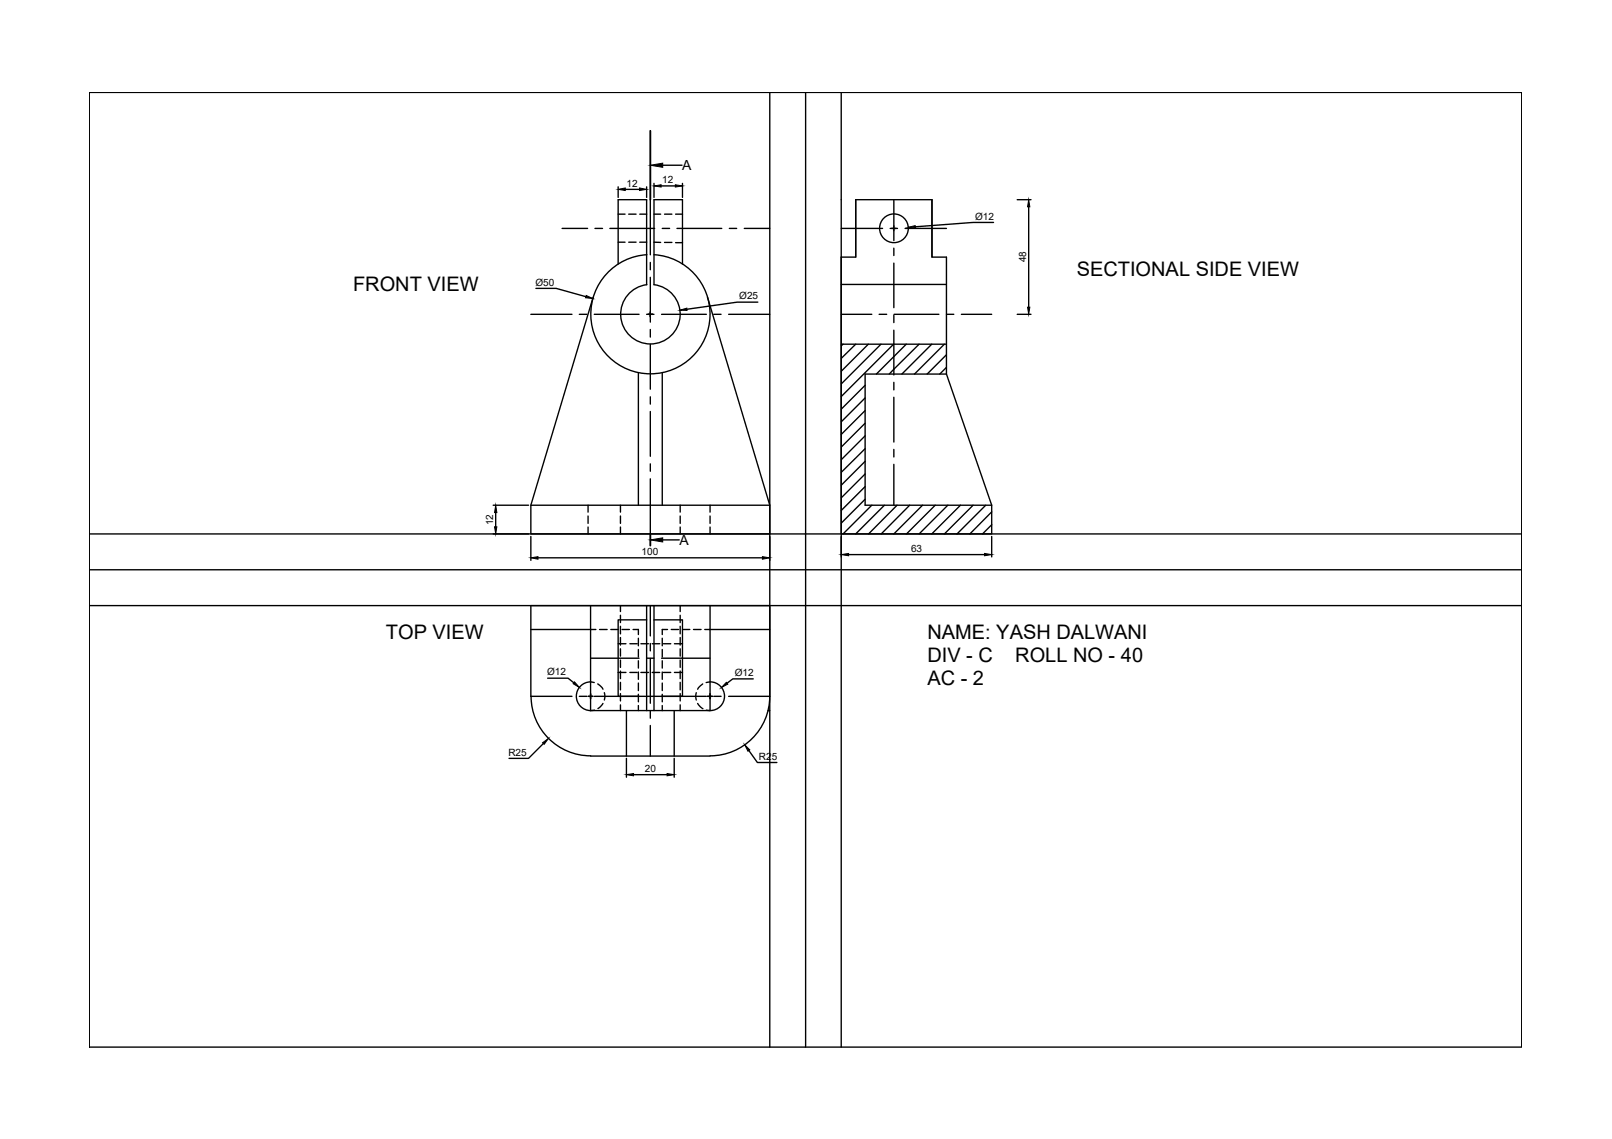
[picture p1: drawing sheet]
<svg xmlns="http://www.w3.org/2000/svg" width="297mm" height="210mm" viewBox="0 0 297 210" stroke-linecap="round" stroke-linejoin="round" font-family="sans-serif">
<!-- layer: 0 -->
<g fill="none" stroke="#000" stroke-width=".25">
<path d="M16.5 17h263.9v176h-263.9zM148.4 17v176M122.1 30.5h3.6M109.3 54.8l-11.5 38.3M113.9 48.7v-11.9h5.3v15.7a5.5 5.5 0 0 0-4 8.3 5.5 5.5 0 0 0 9.3 0 5.5 5.5 0 0 0-4-8.3v-15.7h5.3v11.9M119.2 46.9a11 11 0 0 0-8.7 16.7 11 11 0 0 0 18.8 0 11 11 0 0 0-8.8-16.7M130.4 54.8l11.4 38.3M155 52.4h19.4M117.6 68.7v24.4M122 68.7v24.4M155 63.4h19.4M174.4 68.9v-21.5h-2.7v-10.6h-14v10.6h-2.7v51h27.7v-5.3h-23.3v-24.2h15l8.3 24.2"/>
<path d="M97.8 93.1h44v5.3h-44zM122.1 99.5h3.1M16.5 105h263.9M97.8 116h11M108.8 111.6v19.4h22v-19.4M119.2 114.2h-5.3v14.1h5.3M119.2 111.6v19.4M120.5 114.2h5.3v14.1h-5.3M120.5 111.6v19.4M130.8 116h11M97.8 128.3v-16.7h44v16.7M97.9 128.3a11 11 0 0 0 10.9 11"/>
<path d="M108.8 139.3h22M108.8 125.7a2.65 2.65 0 0 0-2.6 2.6 2.65 2.65 0 0 0 2.6 2.7M115.4 131v8.3M124.2 131v8.3M130.9 125.7a2.65 2.65 0 0 1 2.6 2.6 2.65 2.65 0 0 1-2.6 2.7M141.5 131h.3M141.8 128.3a11 11 0 0 1-10.9 11"/>
<circle cx="164.7" cy="42.1" r="2.65"/>
</g>
<!-- layer: Construction -->
<path d="M141.8 17v176M155 17v176M16.5 98.4h263.9M16.5 111.6h263.9" fill="none" stroke="#000" stroke-width=".25"/>
<!-- layer: Hidden -->
<g fill="none" stroke="#000" stroke-width=".25">
<path d="M113.9 39.5h1.3M115.9 39.5h1.3M117.9 39.5h1.3M120.5 39.5h1.2M122.5 39.5h1.3M124.5 39.5h1.3M113.9 44.6h1.3M115.9 44.6h1.3M117.9 44.6h1.3M120.5 44.6l1.2 .1M122.5 44.7h1.3M124.5 44.7h1.3"/>
<path d="M155.3 63.4l-.3 .3M157.7 63.4l-2.7 2.7M159.4 71l-4.4 4.4M159.4 73.3l-4.4 4.4M159.4 75.7l-4.4 4.4M159.4 78l-4.4 4.4M160 63.4l-5 5M162.3 63.4l-7.3 7.4M164.7 63.4l-9.7 9.7M167 63.4l-5.5 5.5M169.4 63.4l-5.5 5.5M171.7 63.4l-5.5 5.5"/>
<path d="M174 63.4l-5.5 5.5M174.4 65.4l-3.6 3.5M174.4 67.7l-1.2 1.2M108.4 93.1v1.3M108.4 95.1v1.3M108.4 97.1v1.3M114.3 93.1v1.3M114.3 95.1v1.3M114.3 97.1v1.3M125.3 93.1v1.3M125.3 95.1v1.3M125.3 97.1v1.3"/>
<path d="M130.8 93.1v1.3M130.8 95.1v1.3M130.8 97.1v1.3M159.4 80.3l-4.4 4.4M159.4 82.7l-4.4 4.4M159.4 85l-4.4 4.4M159.4 87.3l-4.4 4.5M159.4 89.7l-4.4 4.4M159.4 92l-4.4 4.4M160.6 93.1l-5.3 5.3M163 93.1l-5.3 5.3M165.3 93.1l-5.3 5.3"/>
<path d="M167.6 93.1l-5.2 5.3M170 93.1l-5.3 5.3M172.3 93.1l-5.3 5.3M174.7 93.1l-5.3 5.3M177 93.1l-5.3 5.3M179.3 93.1l-5.3 5.3M181.6 93.1l-5.3 5.3M182.7 94.3l-4 4.1M182.7 96.7l-1.7 1.7M108.8 116h1M110.5 116h1.4M112.6 116h1.3"/>
<path d="M113.9 118.6h1.4M114.3 111.6v1.1M114.3 113.4v1.3M114.3 115.4v1.4M114.3 117.5v1.4M114.3 119.6v1.3M114.6 116h1.4M116.1 118.6h1.3M116.7 116h.9v.9M117.6 117.6v1.4M117.6 119.7v1.4M118.1 118.6h1.4"/>
<path d="M120.2 118.6h1.4M122 117.6v1.4M122 119.7v1.4M122.2 118.6h1.4M123 116h-1v.9M123.7 116h1.3M124.3 118.6h1.5M125.3 111.6v1.1M125.3 113.4v1.3M125.3 115.4v1.4M125.3 117.5v1.4M125.3 119.6v1.3"/>
<path d="M125.8 116h1.3M127.8 116h1.4M129.9 116h.9M108.8 125.7l.7 .1M109.5 130.9l-.7 .1M110.1 126l1 1M111.1 129.6l-.9 1M111.4 127.6v1.4M113.9 123.9h1.4M114.3 121.6v1.4M114.3 123.7v1.4M114.3 125.7v1.4"/>
<path d="M114.3 127.8v1.4M114.3 129.9v1.1M116.1 123.9h1.3M117.6 121.8v1.3M117.6 123.8v1.4M117.6 125.9v1.4M117.6 127.9v1.4M117.6 130v1M118.1 123.9h1.4M120.2 123.9h1.4M122 121.8v1.3M122 123.8v1.4"/>
<path d="M122 125.9v1.4M122 127.9v1.4M122 130v1M122.2 123.9h1.4M124.3 123.9h1.5M125.3 121.6v1.4M125.3 123.7v1.4M125.3 125.7v1.4M125.3 127.8v1.4M125.3 129.9v1.1M128.3 127.6v1.4M128.6 129.6l.9 1"/>
<path d="M129.5 126l-.9 1M130.2 130.9l.6 .1M130.8 125.7l-.7 .1"/>
</g>
<!-- layer: Centre Line -->
<g fill="none" stroke="#000" stroke-width=".25">
<path d="M119.8 36.8v10.2M157.7 36.8v10.6M164.7 36.8v7.5M171.7 36.8v10.6M97.8 57.9h7.6M103.6 42.1h4.7M106.8 57.9h1.3M109.5 57.9h8.3M109.6 42.1h1.4M112.4 42.1h8.2M119.2 57.9h1.3M119.8 48.4v1.3"/>
<path d="M119.8 51.1v8.3M121.9 57.9h8.3M122 42.1h1.4M124.7 42.1h8.3M131.5 57.9h1.4M134.3 57.9h7.5M134.4 42.1h1.3M137.1 42.1h4.7M155 42.1h7.6M155 57.9h5.6M162 57.9h1.4M164 42.1h1.4"/>
<path d="M164.7 45.7v1.4M164.7 48.5v8.2M164.7 58.1v1.4M164.7 57.9h8.3M166.8 42.1h7.6M174.4 57.9h1.4M177.2 57.9h5.5M119.8 60.7v1.4M119.8 63.5v8.2M119.8 73.1v1.4M119.8 75.8v8.3M164.7 60.8v8.3"/>
<path d="M164.7 70.5v1.4M164.7 73.2v8.3M119.8 85.5v1.3M119.8 88.2v10.2M164.7 82.8v1.4M164.7 85.6v7.5M119.8 111.6v5.6M119.8 118.6v1.3M97.8 128.3h7.6M106.8 128.3h1.3M108.8 121.3h9M109.5 128.3h8.3"/>
<path d="M119.2 121.3h1.3M119.2 128.3h1.3M119.8 121.3v8.3M119.8 131v1.3M119.8 133.7v5.6M121.9 121.3h8.9M121.9 128.3h8.3M131.5 128.3h1.4M134.3 128.3h7.5"/>
</g>
<!-- layer: Dimension -->
<g fill="none" stroke="#000" stroke-width=".25">
<path d="M113.9 34.4v2M115.2 34.9h2.6M119.2 34.4v2M120.5 33.8v2.6M121.8 34.3h2.6M125.8 33.8v2.6M187.4 36.8h2.6M189.6 38.1v18.5M98.7 53.1h3.8l5.4 1.6M119.4 57.9h.9M119.8 57.5v.8M139.6 55.7h-3.8l-9.2 1.3"/>
<path d="M164.3 42.1h.8M164.7 41.6v.9M183.1 41h-3.8l-10.7 .8M187.4 57.9h2.6M90.9 98.4h6.5M90.9 93.1h6.5M91.3 94.5v2.6M97.8 98.9v4.4M141.8 98.9v4.4M155 98.9v3.7M182.7 98.9v3.7M99.1 102.8h41.4"/>
<path d="M156.4 102.2h25M100.1 137l-2.7 2.8h-3.6M100.9 125h3.8l1 .8M108.4 128.3h.8M108.8 127.9v.8M115.4 139.8v3.4M124.2 139.8v3.4M130.4 128.3h.9M130.8 127.9v.8M138 138.3l1.6 2.2h3.6M138.8 125.1h-3.8l-1 .8M116.7 142.8h6.2"/>
</g>
<g fill="#000" stroke="#000" stroke-width=".18">
<path d="M113.9 34.9l1.3-.3v.5zM117.8 34.6l1.4 .3-1.4 .2zM120.5 34.3l1.3-.2v.4zM124.4 34.1l1.4 .2-1.4 .2zM189.6 36.8l.2 1.3h-.5zM108 54.5l1.2 .5-1.3-.1zM125.3 57.2l1.3-.4v.4zM167.3 41.9l1.3-.3 .1 .4zM189.3 56.6h.5l-.2 1.3zM91.1 97.1h.5l-.3 1.3zM91.3 93.1l.3 1.4h-.5zM97.8 102.8l1.3-.2v.5z"/>
<path d="M140.5 102.6l1.3 .2-1.3 .3zM155 102.2l1.4-.2v.4zM181.4 102l1.3 .2-1.3 .2zM100 136.9l1-.8-.7 1.1zM105.9 125.7l.9 1-1.2-.7zM133.8 125.7l.3 .4-1.2 .6zM137.2 137.3l1 .9-.4 .2zM115.4 142.8l1.3-.2v.4zM122.9 142.6l1.3 .2-1.3 .2z"/>
</g>
<!-- layer: 0 -->
<path d="M119.8 24.1v12.7M119.8 98.4v2.2" fill="none" stroke="#000" stroke-width=".34"/>
<path d="M119.8 30.5l2.3-.4v.7zM119.8 99.5l2.3-.4v.8z" fill="#000" stroke="#000" stroke-width=".18"/>
<g font-size="3.7">
<text x="65.1" y="53.7">FRONT VIEW</text>
<text x="198.4" y="50.9">SECTIONAL SIDE VIEW</text>
<text x="71.1" y="117.7">TOP VIEW</text>
<text x="170.9" y="117.7">NAME: YASH DALWANI</text>
<text x="170.9" y="121.9">DIV - C</text>
<text x="187.1" y="121.9">ROLL NO - 40</text>
<text x="170.9" y="126.2">AC - 2</text>
</g>
<g font-size="2.6">
<text x="125.7" y="31.4">A</text>
<text x="125.2" y="100.4">A</text>
</g>
<g font-size="1.8">
<text x="115.5" y="34.4">12</text>
<text x="122" y="33.8">12</text>
<text x="179.7" y="40.5">Ø12</text>
<text x="98.7" y="52.6">Ø50</text>
<text x="189.1" y="48.4" transform="rotate(-90 189.1 48.4)">48</text>
<text x="136.2" y="55.2">Ø25</text>
<text x="90.9" y="96.8" transform="rotate(-90 90.9 96.8)">12</text>
<text x="167.9" y="101.7">63</text>
<text x="118.2" y="102.3">100</text>
<text x="100.8" y="124.5">Ø12</text>
<text x="135.4" y="124.6">Ø12</text>
<text x="93.7" y="139.3">R25</text>
<text x="118.8" y="142.3">20</text>
<text x="139.9" y="140.1">R25</text>
</g>
</svg>
